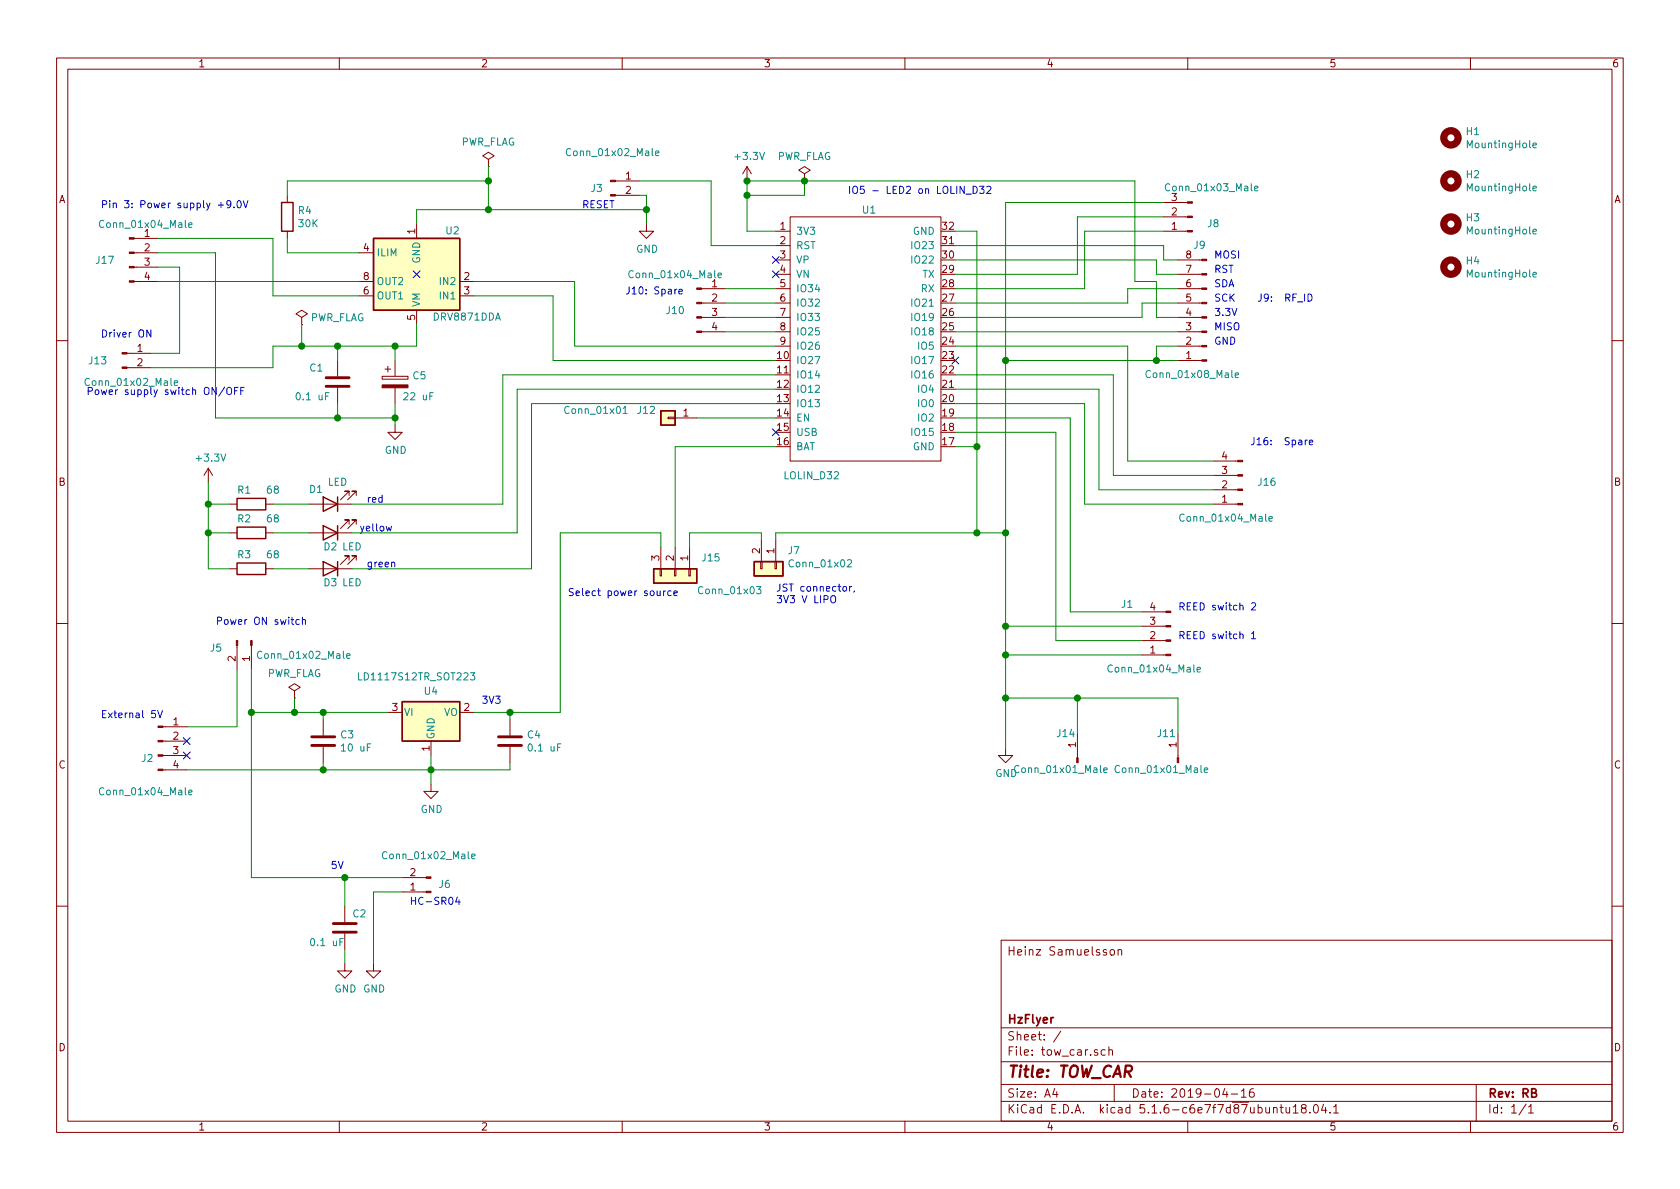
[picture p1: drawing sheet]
EESchema Schematic File Version 4
EELAYER 30 0
EELAYER END
$Descr A4 11693 8268
encoding utf-8
Sheet 1 1
Title "TOW_CAR"
Date "2019-04-16"
Rev "RB"
Comp "HzFlyer"
Comment1 ""
Comment2 ""
Comment3 ""
Comment4 "Heinz Samuelsson"
$EndDescr
$Comp
L tow_car:LOLIN_D32 U1
U 1 1
P 6050 2350
F 0 "U1" H 6050 3250 50  0000 C CNN
F 1 "LOLIN_D32" H 5650 1400 50  0000 C CNN
F 2 "tow_car:DIP32_W22.86" H 5750 2650 50  0001 C CNN
F 3 "" H 5750 2650 50  0001 C CNN
	1    6050 2350
	1    0    0    -1  
$EndComp
NoConn ~ 5400 1800
NoConn ~ 5400 1900
NoConn ~ 5400 3000
$Comp
L power:PWR_FLAG #FLG0102
U 1 1
P 5600 1250
F 0 "#FLG0102" H 5600 1325 50  0001 C CNN
F 1 "PWR_FLAG" H 5600 1423 50  0000 C CNN
F 2 "" H 5600 1250 50  0001 C CNN
F 3 "~" H 5600 1250 50  0001 C CNN
	1    5600 1250
	1    0    0    -1  
$EndComp
Wire Wire Line
	5600 1250 5600 1350
Wire Wire Line
	6650 3100 6800 3100
Wire Wire Line
	6650 1600 6800 1600
Wire Wire Line
	6800 1600 6800 3100
$Comp
L power:GND #PWR03
U 1 1
P 7000 5200
F 0 "#PWR03" H 7000 4950 50  0001 C CNN
F 1 "GND" H 7005 5027 50  0000 C CNN
F 2 "" H 7000 5200 50  0001 C CNN
F 3 "" H 7000 5200 50  0001 C CNN
	1    7000 5200
	1    0    0    -1  
$EndComp
Text Notes 8200 4450 0    50   ~ 0
REED switch 1
Text Notes 8200 4250 0    50   ~ 0
REED switch 2
$Comp
L power:GND #PWR04
U 1 1
P 2600 6700
F 0 "#PWR04" H 2600 6450 50  0001 C CNN
F 1 "GND" H 2605 6527 50  0000 C CNN
F 2 "" H 2600 6700 50  0001 C CNN
F 3 "" H 2600 6700 50  0001 C CNN
	1    2600 6700
	1    0    0    -1  
$EndComp
Wire Wire Line
	2600 6700 2600 6200
Wire Wire Line
	2600 6200 2800 6200
Text Notes 2850 6300 0    50   ~ 0
HC-SR04
Text Notes 8750 2100 0    50   ~ 0
J9:  RF_ID
Text Notes 4050 1450 0    50   ~ 0
RESET
Text Notes 2550 3950 0    50   ~ 0
green
Text Notes 2500 3700 0    50   ~ 0
yellow
Text Notes 2550 3500 0    50   ~ 0
red
Wire Wire Line
	4500 1350 4500 1450
Wire Wire Line
	4450 1350 4500 1350
$Comp
L power:GND #PWR02
U 1 1
P 4500 1550
F 0 "#PWR02" H 4500 1300 50  0001 C CNN
F 1 "GND" H 4505 1377 50  0000 C CNN
F 2 "" H 4500 1550 50  0001 C CNN
F 3 "" H 4500 1550 50  0001 C CNN
	1    4500 1550
	1    0    0    -1  
$EndComp
Wire Wire Line
	5200 1600 5400 1600
Connection ~ 1450 3700
Wire Wire Line
	1450 3950 1450 3700
Wire Wire Line
	1600 3950 1450 3950
Connection ~ 1450 3500
Wire Wire Line
	1450 3700 1450 3500
Wire Wire Line
	1600 3700 1450 3700
$Comp
L Device:R R3
U 1 1
P 1750 3950
F 0 "R3" V 1650 3900 50  0000 C CNN
F 1 "68" V 1650 4100 50  0000 C CNN
F 2 "Resistor_SMD:R_1206_3216Metric" V 1680 3950 50  0001 C CNN
F 3 "~" H 1750 3950 50  0001 C CNN
	1    1750 3950
	0    1    1    0   
$EndComp
$Comp
L Device:R R2
U 1 1
P 1750 3700
F 0 "R2" V 1650 3650 50  0000 C CNN
F 1 "68" V 1650 3850 50  0000 C CNN
F 2 "Resistor_SMD:R_1206_3216Metric" V 1680 3700 50  0001 C CNN
F 3 "~" H 1750 3700 50  0001 C CNN
	1    1750 3700
	0    1    1    0   
$EndComp
Wire Wire Line
	1450 3500 1450 3350
Wire Wire Line
	1600 3500 1450 3500
$Comp
L power:+3.3V #PWR0103
U 1 1
P 1450 3350
F 0 "#PWR0103" H 1450 3200 50  0001 C CNN
F 1 "+3.3V" H 1465 3523 50  0000 C CNN
F 2 "" H 1450 3350 50  0001 C CNN
F 3 "" H 1450 3350 50  0001 C CNN
	1    1450 3350
	1    0    0    -1  
$EndComp
Wire Wire Line
	5200 1350 5200 1250
Connection ~ 5200 1350
Wire Wire Line
	5600 1350 5200 1350
Wire Wire Line
	5200 1600 5200 1350
$Comp
L power:+3.3V #PWR0102
U 1 1
P 5200 1250
F 0 "#PWR0102" H 5200 1100 50  0001 C CNN
F 1 "+3.3V" H 5215 1423 50  0000 C CNN
F 2 "" H 5200 1250 50  0001 C CNN
F 3 "" H 5200 1250 50  0001 C CNN
	1    5200 1250
	1    0    0    -1  
$EndComp
$Comp
L Device:R R1
U 1 1
P 1750 3500
F 0 "R1" V 1650 3450 50  0000 C CNN
F 1 "68" V 1650 3650 50  0000 C CNN
F 2 "Resistor_SMD:R_1206_3216Metric" V 1680 3500 50  0001 C CNN
F 3 "~" H 1750 3500 50  0001 C CNN
	1    1750 3500
	0    1    1    0   
$EndComp
Wire Wire Line
	3500 2600 5400 2600
Wire Wire Line
	5400 1700 4950 1700
Wire Wire Line
	4950 1700 4950 1250
Wire Wire Line
	4450 1250 4950 1250
Wire Wire Line
	3700 2800 5400 2800
$Comp
L Connector:Conn_01x02_Male J3
U 1 1
P 4250 1250
F 0 "J3" H 4200 1200 50  0000 R CNN
F 1 "Conn_01x02_Male" H 4600 1450 50  0000 R CNN
F 2 "Connector_PinHeader_2.54mm:PinHeader_1x02_P2.54mm_Vertical" H 4250 1250 50  0001 C CNN
F 3 "~" H 4250 1250 50  0001 C CNN
	1    4250 1250
	1    0    0    -1  
$EndComp
$Comp
L Connector:Conn_01x02_Male J6
U 1 1
P 3000 6200
F 0 "J6" H 2950 6150 50  0000 R CNN
F 1 "Conn_01x02_Male" H 3350 5950 50  0000 R CNN
F 2 "Connector_PinHeader_2.54mm:PinHeader_1x02_P2.54mm_Vertical" H 3000 6200 50  0001 C CNN
F 3 "~" H 3000 6200 50  0001 C CNN
	1    3000 6200
	-1   0    0    1   
$EndComp
Connection ~ 6800 3100
$Comp
L Device:C C2
U 1 1
P 2400 6450
F 0 "C2" H 2450 6550 50  0000 L CNN
F 1 "0.1 uF" H 2150 6350 50  0000 L CNN
F 2 "Capacitor_SMD:C_1206_3216Metric" H 2438 6300 50  0001 C CNN
F 3 "~" H 2400 6450 50  0001 C CNN
	1    2400 6450
	1    0    0    -1  
$EndComp
Wire Wire Line
	2400 6300 2400 6100
Wire Wire Line
	2400 6100 2800 6100
$Comp
L power:GND #PWR0106
U 1 1
P 2400 6700
F 0 "#PWR0106" H 2400 6450 50  0001 C CNN
F 1 "GND" H 2405 6527 50  0000 C CNN
F 2 "" H 2400 6700 50  0001 C CNN
F 3 "" H 2400 6700 50  0001 C CNN
	1    2400 6700
	1    0    0    -1  
$EndComp
Wire Wire Line
	2400 6600 2400 6700
Text Notes 5900 1350 0    50   ~ 0
IO5 - LED2 on LOLIN_D32
$Comp
L Connector:Conn_01x04_Male J10
U 1 1
P 4850 2100
F 0 "J10" H 4700 2050 50  0000 C CNN
F 1 "Conn_01x04_Male" H 4700 2300 50  0000 C CNN
F 2 "Connector_Molex:Molex_Micro-Fit_3.0_43045-0412_2x02_P3.00mm_Vertical" H 4850 2100 50  0001 C CNN
F 3 "~" H 4850 2100 50  0001 C CNN
	1    4850 2100
	1    0    0    -1  
$EndComp
Wire Wire Line
	5050 2000 5400 2000
Wire Wire Line
	5050 2100 5400 2100
Wire Wire Line
	5050 2200 5400 2200
Wire Wire Line
	5050 2300 5400 2300
Text Notes 4350 2050 0    50   ~ 0
J10: Spare
$Comp
L Connector:Conn_01x02_Male J5
U 1 1
P 1750 4450
F 0 "J5" V 1800 4250 50  0000 R CNN
F 1 "Conn_01x02_Male" V 1850 5150 50  0000 R CNN
F 2 "Connector_PinHeader_2.54mm:PinHeader_1x02_P2.54mm_Vertical" H 1750 4450 50  0001 C CNN
F 3 "~" H 1750 4450 50  0001 C CNN
	1    1750 4450
	0    1    1    0   
$EndComp
Text Notes 1500 4350 0    50   ~ 0
Power ON switch
$Comp
L Regulator_Linear:LD1117S12TR_SOT223 U4
U 1 1
P 3000 4950
F 0 "U4" H 3000 5100 50  0000 C CNN
F 1 "LD1117S12TR_SOT223" H 2900 5200 50  0000 C CNN
F 2 "Package_TO_SOT_SMD:SOT-223" H 3000 5150 50  0001 C CNN
F 3 "http://www.st.com/st-web-ui/static/active/en/resource/technical/document/datasheet/CD00000544.pdf" H 3100 4700 50  0001 C CNN
	1    3000 4950
	1    0    0    -1  
$EndComp
Wire Wire Line
	2700 4950 2250 4950
$Comp
L power:GND #PWR0107
U 1 1
P 3000 5450
F 0 "#PWR0107" H 3000 5200 50  0001 C CNN
F 1 "GND" H 3005 5277 50  0000 C CNN
F 2 "" H 3000 5450 50  0001 C CNN
F 3 "" H 3000 5450 50  0001 C CNN
	1    3000 5450
	1    0    0    -1  
$EndComp
Wire Wire Line
	3000 5250 3000 5350
Text Notes 3350 4900 0    50   ~ 0
3V3
$Comp
L Device:C C4
U 1 1
P 3550 5150
F 0 "C4" H 3665 5196 50  0000 L CNN
F 1 "0.1 uF" H 3665 5105 50  0000 L CNN
F 2 "Capacitor_SMD:C_1206_3216Metric" H 3588 5000 50  0001 C CNN
F 3 "~" H 3550 5150 50  0001 C CNN
	1    3550 5150
	1    0    0    -1  
$EndComp
$Comp
L Device:C C3
U 1 1
P 2250 5150
F 0 "C3" H 2365 5196 50  0000 L CNN
F 1 "10 uF" H 2365 5105 50  0000 L CNN
F 2 "Capacitor_SMD:C_1206_3216Metric" H 2288 5000 50  0001 C CNN
F 3 "~" H 2250 5150 50  0001 C CNN
	1    2250 5150
	1    0    0    -1  
$EndComp
Wire Wire Line
	2250 5000 2250 4950
Wire Wire Line
	2250 5300 2250 5350
Wire Wire Line
	2250 5350 3000 5350
Connection ~ 3000 5350
Wire Wire Line
	3000 5350 3000 5450
Wire Wire Line
	3550 5350 3000 5350
$Comp
L Connector:Conn_01x01_Male J11
U 1 1
P 8200 5300
F 0 "J11" V 8400 5450 50  0000 R CNN
F 1 "Conn_01x01_Male" V 8150 5750 50  0000 R CNN
F 2 "Connector_PinHeader_2.54mm:PinHeader_1x01_P2.54mm_Vertical" H 8200 5300 50  0001 C CNN
F 3 "~" H 8200 5300 50  0001 C CNN
	1    8200 5300
	0    -1   -1   0   
$EndComp
$Comp
L Connector:Conn_01x03_Male J8
U 1 1
P 8300 1500
F 0 "J8" H 8200 1550 50  0000 R CNN
F 1 "Conn_01x03_Male" H 8500 1300 50  0000 R CNN
F 2 "Connector_PinHeader_2.54mm:PinHeader_1x03_P2.54mm_Vertical" H 8300 1500 50  0001 C CNN
F 3 "~" H 8300 1500 50  0001 C CNN
	1    8300 1500
	-1   0    0    1   
$EndComp
$Comp
L Connector_Generic:Conn_01x01 J12
U 1 1
P 4650 2900
F 0 "J12" H 4800 2850 50  0000 C CNN
F 1 "Conn_01x01" H 5150 2850 50  0000 C CNN
F 2 "Connector_PinHeader_2.54mm:PinHeader_1x01_P2.54mm_Vertical" H 4650 2900 50  0001 C CNN
F 3 "~" H 4650 2900 50  0001 C CNN
	1    4650 2900
	-1   0    0    1   
$EndComp
Wire Wire Line
	3600 2700 5400 2700
Wire Wire Line
	5400 2900 4850 2900
$Comp
L Mechanical:MountingHole H1
U 1 1
P 10100 950
F 0 "H1" H 10200 996 50  0000 L CNN
F 1 "MountingHole" H 10200 905 50  0000 L CNN
F 2 "MountingHole:MountingHole_3.2mm_M3" H 10100 950 50  0001 C CNN
F 3 "~" H 10100 950 50  0001 C CNN
	1    10100 950 
	1    0    0    -1  
$EndComp
$Comp
L Mechanical:MountingHole H2
U 1 1
P 10100 1250
F 0 "H2" H 10200 1296 50  0000 L CNN
F 1 "MountingHole" H 10200 1205 50  0000 L CNN
F 2 "MountingHole:MountingHole_3.2mm_M3" H 10100 1250 50  0001 C CNN
F 3 "~" H 10100 1250 50  0001 C CNN
	1    10100 1250
	1    0    0    -1  
$EndComp
$Comp
L Mechanical:MountingHole H3
U 1 1
P 10100 1550
F 0 "H3" H 10200 1596 50  0000 L CNN
F 1 "MountingHole" H 10200 1505 50  0000 L CNN
F 2 "MountingHole:MountingHole_3.2mm_M3" H 10100 1550 50  0001 C CNN
F 3 "~" H 10100 1550 50  0001 C CNN
	1    10100 1550
	1    0    0    -1  
$EndComp
$Comp
L Mechanical:MountingHole H4
U 1 1
P 10100 1850
F 0 "H4" H 10200 1896 50  0000 L CNN
F 1 "MountingHole" H 10200 1805 50  0000 L CNN
F 2 "MountingHole:MountingHole_3.2mm_M3" H 10100 1850 50  0001 C CNN
F 3 "~" H 10100 1850 50  0001 C CNN
	1    10100 1850
	1    0    0    -1  
$EndComp
$Comp
L Device:LED D1
U 1 1
P 2300 3500
F 0 "D1" H 2400 3400 50  0000 C CNN
F 1 "LED" H 2250 3350 50  0000 C CNN
F 2 "LED_SMD:LED_1206_3216Metric" H 2300 3500 50  0001 C CNN
F 3 "~" H 2300 3500 50  0001 C CNN
	1    2300 3500
	-1   0    0    1   
$EndComp
$Comp
L Device:LED D2
U 1 1
P 2300 3700
F 0 "D2" H 2300 3800 50  0000 C CNN
F 1 "LED" H 2150 3800 50  0000 C CNN
F 2 "LED_SMD:LED_1206_3216Metric" H 2300 3700 50  0001 C CNN
F 3 "~" H 2300 3700 50  0001 C CNN
	1    2300 3700
	-1   0    0    1   
$EndComp
$Comp
L Device:LED D3
U 1 1
P 2300 3950
F 0 "D3" H 2300 4050 50  0000 C CNN
F 1 "LED" H 2150 4050 50  0000 C CNN
F 2 "LED_SMD:LED_1206_3216Metric" H 2300 3950 50  0001 C CNN
F 3 "~" H 2300 3950 50  0001 C CNN
	1    2300 3950
	-1   0    0    1   
$EndComp
Wire Wire Line
	1900 3500 2150 3500
Wire Wire Line
	1900 3700 2150 3700
Wire Wire Line
	1900 3950 2150 3950
Wire Wire Line
	6650 2000 7550 2000
Wire Wire Line
	7550 1600 7550 2000
Wire Wire Line
	7550 1600 8100 1600
Wire Wire Line
	7500 1500 7500 1900
Wire Wire Line
	7500 1500 8100 1500
Wire Wire Line
	7000 1400 8100 1400
Wire Wire Line
	6650 1900 7500 1900
NoConn ~ 6650 2500
$Comp
L Connector:Conn_01x08_Male J9
U 1 1
P 8400 2200
F 0 "J9" H 8450 1700 50  0000 C CNN
F 1 "Conn_01x08_Male" H 8500 2600 50  0000 C CNN
F 2 "Connector_Molex:Molex_Micro-Fit_3.0_43045-0800_2x04_P3.00mm_Horizontal" H 8400 2200 50  0001 C CNN
F 3 "~" H 8400 2200 50  0001 C CNN
	1    8400 2200
	-1   0    0    1   
$EndComp
Wire Wire Line
	8100 1700 8100 1800
Wire Wire Line
	8100 1800 8200 1800
Wire Wire Line
	6650 1700 8100 1700
Wire Wire Line
	8050 1800 8050 1900
Wire Wire Line
	8050 1900 8200 1900
Wire Wire Line
	6650 1800 8050 1800
Wire Wire Line
	7850 2100 7850 2000
Wire Wire Line
	7850 2000 8200 2000
Wire Wire Line
	6650 2100 7850 2100
Wire Wire Line
	7950 2200 7950 2100
Wire Wire Line
	7950 2100 8200 2100
Wire Wire Line
	6650 2200 7950 2200
Wire Wire Line
	7000 1400 7000 2500
Connection ~ 7000 2500
Connection ~ 5200 1250
Connection ~ 5600 1250
Wire Wire Line
	5600 1250 5200 1250
Wire Wire Line
	7000 2500 8050 2500
Wire Wire Line
	6650 2300 8200 2300
Wire Wire Line
	8050 2200 8200 2200
Wire Wire Line
	5600 1250 7900 1250
Wire Wire Line
	8200 2400 8050 2400
Wire Wire Line
	8050 2400 8050 2500
Connection ~ 8050 2500
Wire Wire Line
	8050 2500 8200 2500
$Comp
L Connector:Conn_01x01_Male J14
U 1 1
P 7500 5300
F 0 "J14" V 7700 5450 50  0000 R CNN
F 1 "Conn_01x01_Male" V 7450 5750 50  0000 R CNN
F 2 "Connector_PinHeader_2.54mm:PinHeader_1x01_P2.54mm_Vertical" H 7500 5300 50  0001 C CNN
F 3 "~" H 7500 5300 50  0001 C CNN
	1    7500 5300
	0    -1   -1   0   
$EndComp
Text Notes 2300 6050 0    50   ~ 0
5V
Wire Wire Line
	1650 5050 1650 4650
Connection ~ 2250 5350
$Comp
L Connector_Generic:Conn_01x03 J15
U 1 1
P 4700 4000
F 0 "J15" V 4572 4180 50  0000 L CNN
F 1 "Conn_01x03" V 4800 4150 50  0000 L CNN
F 2 "Connector_PinHeader_2.54mm:PinHeader_1x03_P2.54mm_Vertical" H 4700 4000 50  0001 C CNN
F 3 "~" H 4700 4000 50  0001 C CNN
	1    4700 4000
	0    1    1    0   
$EndComp
Text Notes 5400 4200 0    50   ~ 0
JST connector, \n3V3 V LIPO
$Comp
L Connector_Generic:Conn_01x02 J7
U 1 1
P 5400 3950
F 0 "J7" V 5272 4030 50  0000 L CNN
F 1 "Conn_01x02" V 5363 4030 50  0000 L CNN
F 2 "Connector_JST:JST_PH_B2B-PH-K_1x02_P2.00mm_Vertical" H 5400 3950 50  0001 C CNN
F 3 "~" H 5400 3950 50  0001 C CNN
	1    5400 3950
	0    1    1    0   
$EndComp
Wire Wire Line
	6800 3100 6800 3700
Wire Wire Line
	5400 3750 5400 3700
Wire Wire Line
	5300 3750 5300 3700
Wire Wire Line
	5300 3700 4800 3700
Wire Wire Line
	4800 3700 4800 3800
Wire Wire Line
	4700 3800 4700 3100
Wire Wire Line
	4700 3100 5400 3100
Wire Wire Line
	4600 3700 4600 3800
$Comp
L Connector:Conn_01x04_Male J16
U 1 1
P 8650 3400
F 0 "J16" H 8550 3350 50  0000 R CNN
F 1 "Conn_01x04_Male" H 9100 3600 50  0000 R CNN
F 2 "Connector_Molex:Molex_Micro-Fit_3.0_43045-0412_2x02_P3.00mm_Vertical" H 8650 3400 50  0001 C CNN
F 3 "~" H 8650 3400 50  0001 C CNN
	1    8650 3400
	-1   0    0    1   
$EndComp
$Comp
L Connector:Conn_01x04_Male J2
U 1 1
P 1100 5150
F 0 "J2" H 1072 5032 50  0000 R CNN
F 1 "Conn_01x04_Male" H 1350 4800 50  0000 R CNN
F 2 "Connector_USB:USB_A_Molex_105057_Vertical" H 1100 5150 50  0001 C CNN
F 3 "~" H 1100 5150 50  0001 C CNN
	1    1100 5150
	1    0    0    -1  
$EndComp
Wire Wire Line
	1300 5050 1650 5050
Wire Wire Line
	7500 5100 7500 4850
Wire Wire Line
	7500 4850 7000 4850
Connection ~ 7000 4850
Wire Wire Line
	7000 4850 7000 5200
Wire Wire Line
	5400 3700 6800 3700
Wire Wire Line
	7500 4850 8200 4850
Wire Wire Line
	8200 4850 8200 5100
Connection ~ 7500 4850
Wire Wire Line
	6800 3700 7000 3700
Connection ~ 6800 3700
Connection ~ 7000 3700
Wire Wire Line
	6650 2900 7450 2900
Wire Wire Line
	7000 2500 7000 3700
Wire Wire Line
	6650 3000 7350 3000
Wire Wire Line
	7350 3000 7350 4450
Connection ~ 7000 4550
Wire Wire Line
	7000 4550 7000 4850
Wire Wire Line
	6650 2800 7550 2800
Wire Wire Line
	7550 2800 7550 3500
Wire Wire Line
	7550 3500 8450 3500
Wire Wire Line
	6650 2700 7650 2700
Wire Wire Line
	7650 2700 7650 3400
Wire Wire Line
	7650 3400 8450 3400
Wire Wire Line
	6650 2600 7750 2600
Wire Wire Line
	7750 2600 7750 3300
Wire Wire Line
	7750 3300 8450 3300
Wire Wire Line
	6650 2400 7850 2400
Wire Wire Line
	7850 2400 7850 3200
Wire Wire Line
	7850 3200 8450 3200
NoConn ~ 1300 5150
NoConn ~ 1300 5250
Text Notes 3950 4150 0    50   ~ 0
Select power source
Wire Wire Line
	8050 1950 8050 2200
Wire Wire Line
	7900 1950 8050 1950
Wire Wire Line
	7900 1250 7900 1950
Wire Wire Line
	1300 5350 2250 5350
Wire Wire Line
	3900 4950 3900 3700
Wire Wire Line
	3900 3700 4600 3700
Wire Wire Line
	3300 4950 3550 4950
Wire Wire Line
	3550 5000 3550 4950
Connection ~ 3550 4950
Wire Wire Line
	3550 4950 3900 4950
Wire Wire Line
	3550 5300 3550 5350
Wire Wire Line
	2400 6100 1750 6100
Wire Wire Line
	1750 6100 1750 4950
Connection ~ 2400 6100
Wire Wire Line
	2250 4950 2050 4950
Connection ~ 2250 4950
Connection ~ 1750 4950
Wire Wire Line
	1750 4950 1750 4650
$Comp
L power:PWR_FLAG #FLG0103
U 1 1
P 2050 4850
F 0 "#FLG0103" H 2050 4925 50  0001 C CNN
F 1 "PWR_FLAG" H 2050 5023 50  0000 C CNN
F 2 "" H 2050 4850 50  0001 C CNN
F 3 "~" H 2050 4850 50  0001 C CNN
	1    2050 4850
	1    0    0    -1  
$EndComp
Wire Wire Line
	2050 4850 2050 4950
Connection ~ 2050 4950
Wire Wire Line
	2050 4950 1750 4950
$Comp
L Driver_Motor:DRV8871DDA U2
U 1 1
P 2900 1950
F 0 "U2" H 2650 1600 50  0000 C CNN
F 1 "DRV8871DDA" H 2550 2200 50  0000 C CNN
F 2 "Package_SO:Texas_HTSOP-8-1EP_3.9x4.9mm_P1.27mm_EP2.95x4.9mm_Mask2.4x3.1mm_ThermalVias" H 3150 1900 50  0001 C CNN
F 3 "http://www.ti.com/lit/ds/symlink/drv8871.pdf" H 3150 1900 50  0001 C CNN
	1    2900 1950
	-1   0    0    1   
$EndComp
Wire Wire Line
	5400 2400 4000 2400
Wire Wire Line
	4000 2400 4000 1950
Wire Wire Line
	4000 1950 3300 1950
Wire Wire Line
	3850 2050 3300 2050
Wire Wire Line
	2900 1550 2900 1450
Wire Wire Line
	2900 1450 3400 1450
Connection ~ 4500 1450
Wire Wire Line
	4500 1450 4500 1550
Wire Wire Line
	2900 2250 2900 2400
Wire Wire Line
	2900 2400 2750 2400
$Comp
L Device:R R4
U 1 1
P 2000 1500
F 0 "R4" H 2070 1546 50  0000 L CNN
F 1 "30K" H 2070 1455 50  0000 L CNN
F 2 "Resistor_SMD:R_1206_3216Metric" V 1930 1500 50  0001 C CNN
F 3 "~" H 2000 1500 50  0001 C CNN
	1    2000 1500
	1    0    0    -1  
$EndComp
Wire Wire Line
	2500 1750 2000 1750
Wire Wire Line
	2000 1750 2000 1650
Wire Wire Line
	2000 1350 2000 1250
Wire Wire Line
	2000 1250 3400 1250
Wire Wire Line
	3400 1250 3400 1450
Connection ~ 3400 1450
Wire Wire Line
	3400 1450 4500 1450
Wire Wire Line
	5400 2500 3850 2500
Wire Wire Line
	3850 2050 3850 2500
$Comp
L power:PWR_FLAG #FLG0101
U 1 1
P 3400 1150
F 0 "#FLG0101" H 3400 1225 50  0001 C CNN
F 1 "PWR_FLAG" H 3400 1323 50  0000 C CNN
F 2 "" H 3400 1150 50  0001 C CNN
F 3 "~" H 3400 1150 50  0001 C CNN
	1    3400 1150
	1    0    0    -1  
$EndComp
Wire Wire Line
	3400 1150 3400 1250
Connection ~ 3400 1250
NoConn ~ 2900 1900
$Comp
L Device:CP C5
U 1 1
P 2750 2650
F 0 "C5" H 2868 2696 50  0000 L CNN
F 1 "22 uF" H 2800 2550 50  0000 L CNN
F 2 "Capacitor_SMD:CP_Elec_3x5.3" H 2788 2500 50  0001 C CNN
F 3 "~" H 2750 2650 50  0001 C CNN
	1    2750 2650
	1    0    0    -1  
$EndComp
$Comp
L Device:C C1
U 1 1
P 2350 2650
F 0 "C1" H 2150 2750 50  0000 L CNN
F 1 "0.1 uF" H 2050 2550 50  0000 L CNN
F 2 "Capacitor_SMD:C_1206_3216Metric" H 2388 2500 50  0001 C CNN
F 3 "~" H 2350 2650 50  0001 C CNN
	1    2350 2650
	1    0    0    -1  
$EndComp
Wire Wire Line
	2750 2500 2750 2400
Connection ~ 2750 2400
Wire Wire Line
	2750 2400 2350 2400
Wire Wire Line
	2350 2500 2350 2400
Wire Wire Line
	3500 2600 3500 3500
Wire Wire Line
	2450 3500 3500 3500
Wire Wire Line
	3600 2700 3600 3700
Wire Wire Line
	2450 3700 3600 3700
Wire Wire Line
	3700 2800 3700 3950
Wire Wire Line
	2450 3950 3700 3950
$Comp
L power:GND #PWR01
U 1 1
P 2750 2950
F 0 "#PWR01" H 2750 2700 50  0001 C CNN
F 1 "GND" H 2755 2777 50  0000 C CNN
F 2 "" H 2750 2950 50  0001 C CNN
F 3 "" H 2750 2950 50  0001 C CNN
	1    2750 2950
	1    0    0    -1  
$EndComp
Wire Wire Line
	2350 2800 2350 2900
Wire Wire Line
	2350 2900 2750 2900
Wire Wire Line
	2750 2900 2750 2950
Wire Wire Line
	2750 2800 2750 2900
Connection ~ 2750 2900
Wire Wire Line
	1100 1750 1500 1750
Wire Wire Line
	1500 1750 1500 2900
Wire Wire Line
	1500 2900 2350 2900
Connection ~ 2350 2900
$Comp
L Connector:Conn_01x02_Male J13
U 1 1
P 850 2450
F 0 "J13" H 750 2400 50  0000 R CNN
F 1 "Conn_01x02_Male" H 1250 2250 50  0000 R CNN
F 2 "Connector_PinHeader_2.54mm:PinHeader_1x02_P2.54mm_Vertical" H 850 2450 50  0001 C CNN
F 3 "~" H 850 2450 50  0001 C CNN
	1    850  2450
	1    0    0    -1  
$EndComp
Connection ~ 2350 2400
Text Notes 700  2350 0    50   ~ 0
Driver ON
$Comp
L power:PWR_FLAG #FLG0104
U 1 1
P 2100 2250
F 0 "#FLG0104" H 2100 2325 50  0001 C CNN
F 1 "PWR_FLAG" H 2350 2300 50  0000 C CNN
F 2 "" H 2100 2250 50  0001 C CNN
F 3 "~" H 2100 2250 50  0001 C CNN
	1    2100 2250
	1    0    0    -1  
$EndComp
Wire Wire Line
	2100 2250 2100 2400
Wire Wire Line
	2100 2400 2350 2400
Wire Wire Line
	1050 2550 1900 2550
Wire Wire Line
	1900 2550 1900 2400
Wire Wire Line
	1900 2400 2100 2400
Connection ~ 2100 2400
$Comp
L Connector:Conn_01x04_Male J17
U 1 1
P 900 1750
F 0 "J17" H 800 1700 50  0000 R CNN
F 1 "Conn_01x04_Male" H 1350 1950 50  0000 R CNN
F 2 "Connector_Molex:Molex_Micro-Fit_3.0_43045-0412_2x02_P3.00mm_Vertical" H 900 1750 50  0001 C CNN
F 3 "~" H 900 1750 50  0001 C CNN
	1    900  1750
	1    0    0    -1  
$EndComp
$Comp
L Connector:Conn_01x04_Male J1
U 1 1
P 8150 4450
F 0 "J1" H 8500 4200 50  0000 R CNN
F 1 "Conn_01x04_Male" H 8600 4650 50  0000 R CNN
F 2 "Connector_Molex:Molex_Micro-Fit_3.0_43045-0412_2x02_P3.00mm_Vertical" H 8150 4450 50  0001 C CNN
F 3 "~" H 8150 4450 50  0001 C CNN
	1    8150 4450
	-1   0    0    1   
$EndComp
Wire Wire Line
	7000 4550 7950 4550
Wire Wire Line
	7350 4450 7950 4450
Wire Wire Line
	7000 3700 7000 4350
Wire Wire Line
	7950 4350 7000 4350
Connection ~ 7000 4350
Wire Wire Line
	7000 4350 7000 4550
Wire Wire Line
	7950 4250 7450 4250
Wire Wire Line
	7450 2900 7450 4250
Text Notes 700  5000 0    50   ~ 0
External 5V
Text Notes 8700 3100 0    50   ~ 0
J16:  Spare
Wire Wire Line
	1100 1650 1900 1650
Wire Wire Line
	1050 2450 1250 2450
Wire Wire Line
	1250 2450 1250 1850
Wire Wire Line
	1250 1850 1100 1850
Wire Wire Line
	2500 2050 1900 2050
Wire Wire Line
	1900 1650 1900 2050
Wire Wire Line
	1100 1950 2500 1950
Text Notes 700  1450 0    50   ~ 0
Pin 3: Power supply +9.0V
Text Notes 600  2750 0    50   ~ 0
Power supply switch ON/OFF
Text Notes 8450 2300 0    50   ~ 0
MISO
Text Notes 8450 1800 0    50   ~ 0
MOSI
Text Notes 8450 2100 0    50   ~ 0
SCK
Text Notes 8450 2000 0    50   ~ 0
SDA
Text Notes 8450 1900 0    50   ~ 0
RST
Text Notes 8450 2200 0    50   ~ 0
3.3V
Text Notes 8450 2400 0    50   ~ 0
GND
$EndSCHEMATC
